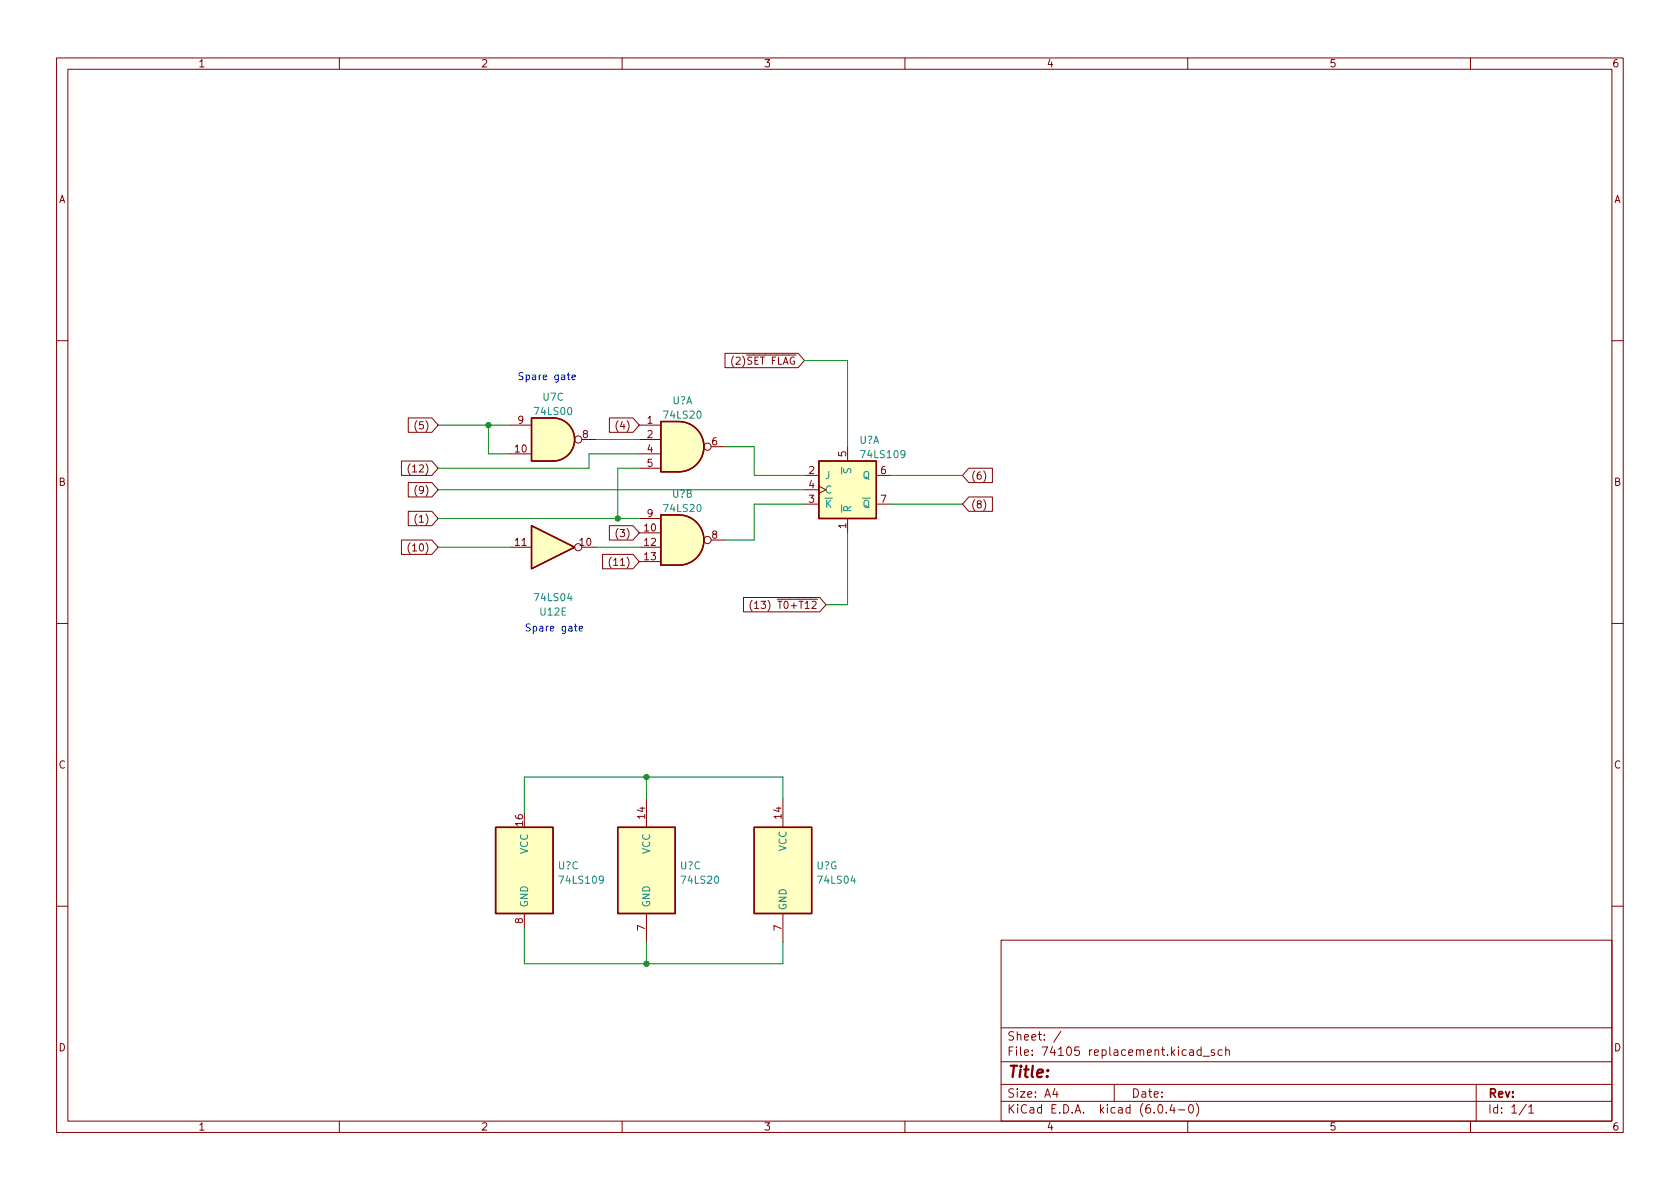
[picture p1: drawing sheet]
<svg xmlns="http://www.w3.org/2000/svg" width="297mm" height="210mm" viewBox="0 0 297 210" stroke-linecap="round" stroke-linejoin="round" font-family="sans-serif">
<g fill="none" stroke="#840000" stroke-width=".18">
<path d="M10 10.2h277v190.1h-277zM12 12.2h273v186.1h-273zM60 10.2v2M110 10.2v2M160 10.2v2M210 10.2v2M260 10.2v2M10 60.2h2M72.2 73.9h4.2l1.1 1.3-1.1 1.2h-4.2zM73.7 74.4a1.46 1.46 0 0 0 0 1.9M90.2 75.2h3.8M102.9 77.7h2.5"/>
<path d="M107.7 73.9h4.2l1.1 1.3-1.1 1.2h-4.2zM109.3 74.4a1.46 1.46 0 0 0 0 1.9M113 75.2h3.8M113 77.7h3.8M125.7 79h2.6M128.2 62.5h12.9l1.1 1.2-1.1 1.3h-12.9zM149.9 79v2.5M285 60.2h2M71 95.5h5.4l1.1 1.3-1.1 1.2h-5.4zM71 81.5h5.4l1.1 1.3-1.1 1.3h-5.4zM72.2 90.4h4.2l1.1 1.3-1.1 1.3h-4.2zM72.2 85.3h4.2l1.1 1.3-1.1 1.3h-4.2z"/>
<path d="M72.5 96a1.46 1.46 0 0 0 0 1.9M72.5 82a1.46 1.46 0 0 0 0 1.9M73.7 90.9a1.46 1.46 0 0 0 0 1.9M73.7 85.8a1.46 1.46 0 0 0 0 2M90.2 96.8h3.8M90.2 80.3h3.8M102.9 96.8h2.5M106.5 98h5.4l1.1 1.3-1.1 1.3h-5.4zM107.7 93h4.2l1.1 1.2-1.1 1.3h-4.2zM108.1 98.5a1.46 1.46 0 0 0 0 2M109.3 93.4a1.46 1.46 0 0 0 0 2M113 94.2h3.8"/>
<path d="M113 96.8h3.8M113 99.3h3.8M113 91.7h3.8M113 80.3h3.8M113 82.8h3.8M125.7 95.5h2.6M142.2 84.1h2.6M142.2 89.1h2.6M142.2 86.6h2.6M144.8 86l1.2 .6-1.2 .6M149.9 91.7v2.5M154.9 84.1h2.6"/>
<path d="M154.9 89.1h2.6M171.3 82.8h4.2v2.5h-4.2l-1.1-1.2zM171.3 87.9h4.2v2.5h-4.2l-1.1-1.3zM173.9 83.3a1.46 1.46 0 0 1 0 1.9M173.9 88.4a1.46 1.46 0 0 1 0 1.9M10 110.2h2M131.5 105.7h13.4l1.1 1.2-1.1 1.3h-13.4zM133 106.1a1.46 1.46 0 0 0 0 2M285 110.2h2M114.3 141.2v5.1M138.4 141.2v5.1M10 160.2h2"/>
<path d="M92.7 161.5v2.6M114.3 161.5v5.1M138.4 161.5v5.1M177 166.3h108v32h-108zM285 160.2h2M60 198.3v2M110 198.3v2M160 198.3v2M177 194.8h108M177 191.8h108M177 187.8h108M177 181.8h108"/>
<path d="M186.5 192.5l-.4 1h1M186.9 193v1M187.6 182.4l-1.3 1.9M197 191.8v3M204.9 195.4l.2-.1a.81 .81 0 0 1 .6 .7 .81 .81 0 0 1-.3 .8h-.2a.81 .81 0 0 1-.6-.6 .81 .81 0 0 1 .3-.8zM206.2 196.7v.1M207.2 195.3l-.3 1h.9M207.6 195.8v1M208.4 196.3h1.1M210 198.3v2M210.4 195.4l.1-.1a.81 .81 0 0 1 .6 .7 .81 .81 0 0 1-.3 .8h-.2a.81 .81 0 0 1-.5-.6 .81 .81 0 0 1 .3-.8zM210.4 185.7h.5l.1 .9"/>
<path d="M211 186l-.5 .1a.29 .29 0 0 0-.2 .2 .29 .29 0 0 0 .2 .3h.5M211.5 195.1a1.72 1.72 0 0 1 0 2.3M212.4 185.7l-.5-.1-.3 .3v.4l.2 .3h.6M212.4 185.1v1.5M212.7 186.8h1.2M214.7 185.7l-.3-.1-.3 .2 .1 .3 .5 .1v.4h-.6M216.1 185.7l-.5-.1-.2 .3v.4l.1 .3h.6M216.7 185.8l.2-.2 .4 .1 .1 .9M216.7 185.1v1.5M260 198.3v2M261 191.8v6.5M269.9 195.3l-1.3 1.9"/>
<path d="M270.3 195.8l.4-.5v1.5M270.3 196.8h.9"/>
<circle cx="102.2" cy="77.7" r=".63"/>
<circle cx="125.1" cy="79" r=".63"/>
<circle cx="102.2" cy="96.8" r=".63"/>
<circle cx="125.1" cy="95.5" r=".63"/>
</g>
<g fill="#ffffc2" stroke="#ffffc2" stroke-width=".18">
<path d="M120 91.1a4.4 4.4 0 0 1 4.5 4.4 4.4 4.4 0 0 1-4.5 4.4z"/>
<path d="M116.8 91.1h3.2v8.8h-3.2z"/>
<path d="M144.8 81.5h10.1v10.2h-10.1z"/>
<path d="M87.6 146.3h10.2v15.2h-10.2z"/>
<path d="M120 74.5a4.4 4.4 0 0 1 4.5 4.5 4.4 4.4 0 0 1-4.5 4.4z"/>
<path d="M116.8 74.5h3.2v8.9h-3.2z"/>
<path d="M109.2 146.3h10.2v15.2h-10.2z"/>
<path d="M133.3 146.3h10.2v15.2h-10.2z"/>
<path d="M97.8 73.9a3.8 3.8 0 0 1 3.8 3.8 3.8 3.8 0 0 1-3.8 3.8z"/>
<path d="M94 73.9h3.8v7.6h-3.8z"/>
<path d="M94 93l7.6 3.8-7.6 3.8z"/>
</g>
<path d="M94 73.9h3.8a3.8 3.8 0 0 1 3.8 3.8 3.8 3.8 0 0 1-3.8 3.8h-3.8zM116.8 74.5h3.2a4.4 4.4 0 0 1 4.5 4.5 4.4 4.4 0 0 1-4.5 4.4h-3.2zM94 93l7.6 3.8-7.6 3.8zM116.8 91.1h3.2a4.4 4.4 0 0 1 4.5 4.4 4.4 4.4 0 0 1-4.5 4.4h-3.2zM144.8 81.5h10.1v10.2h-10.1zM87.6 146.3h10.2v15.2h-10.2zM109.2 146.3h10.2v15.2h-10.2zM133.3 146.3h10.2v15.2h-10.2z" fill="none" stroke="#840000" stroke-width=".25"/>
<path d="M148.8 82.6v1.2M149.2 82.9v.4l.1 .2h.3l.3-.5 .3-.1 .2 .2v.5M149.8 90.3v-.6l-.2-.1h-.3l-.1 .7h1.2M150.4 89.6l-.6 .4" fill="none" stroke="#008484" stroke-width=".18"/>
<path d="M100.3 66.3h.5M100.5 65.9v1.1l.3 .1M101.1 66.7l.6-.1v-.2l-.4-.1-.2 .2 .1 .6h.5M101.6 110.8h.4M101.7 110.3v1.1l.3 .2M102.4 111.2l.6-.1-.1-.3h-.3l-.2 .1 .1 .6h.4" fill="none" stroke="#0000c2" stroke-width=".18"/>
<g fill="none" stroke="#008400" stroke-width=".18">
<path d="M77.5 75.2h12.7M86.4 75.2v5.1h3.8M105.4 77.7h7.6M128.3 79h5v5.1h8.9M142.2 63.7h7.7v15.3M77.5 91.7h35.5M77.5 96.8h12.7M77.5 86.6h64.7M105.4 96.8h7.6M113 80.3h-8.9v2.5h-26.6M113 82.8h-3.8v8.9M142.2 89.1h-8.9v6.4h-5"/>
<path d="M149.9 94.2v12.7h-3.9M157.5 89.1h12.7M157.5 84.1h12.7M114.3 137.4v3.8M138.4 141.2v-3.8h-45.7v6.4M92.7 164.1v6.3h45.7v-3.8M114.3 166.6v3.8"/>
</g>
<g fill="#008400" stroke="#008400" stroke-width=".18">
<circle cx="114.3" cy="137.4" r=".46"/>
<circle cx="114.3" cy="170.4" r=".46"/>
<circle cx="109.2" cy="91.7" r=".46"/>
<circle cx="86.4" cy="75.2" r=".46"/>
</g>
<text font-size="2.8" fill="#840000" x="178" y="190.6">Title:</text>
<g font-size="2.1" fill="#840000">
<text x="178" y="184">Sheet: /</text>
<text x="178" y="186.7">File: 74105 replacement.kicad_sch</text>
<text x="178" y="196.9">KiCad E.D.A. kicad (6.0.4-0)</text>
<text x="178" y="194.1">Size: A4</text>
<text x="200" y="194.1">Date:</text>
<text x="263" y="194.1">Rev:</text>
<text x="263" y="196.9">Id: 1/1</text>
</g>
<g font-size="1.8" fill="#840000">
<text x="35" y="11.9">1</text>
<text x="85" y="11.9">2</text>
<text x="135" y="11.9">3</text>
<text x="185" y="11.9">4</text>
<text x="235" y="11.9">5</text>
<text x="285" y="11.9">6</text>
<text x="10.3" y="35.9">A</text>
<text x="285.3" y="35.9">A</text>
<text x="128.5" y="64.5">(2)~{SET FLAG}</text>
<text x="73.9" y="75.9">(5)</text>
<text x="91.6" y="74.9">9</text>
<text x="103" y="77.5">8</text>
<text x="109.4" y="75.9">(4)</text>
<text x="114.4" y="74.9">1</text>
<text x="114.4" y="77.5">2</text>
<text x="72.9" y="83.5">(12)</text>
<text x="91.1" y="80">10</text>
<text x="114.4" y="80">4</text>
<text x="114.4" y="82.5">5</text>
<text x="125.9" y="78.7">6</text>
<text x="143" y="83.8">2</text>
<text x="149.6" y="80.8" transform="rotate(-90 149.6 80.8)">5</text>
<text x="155.7" y="83.8">6</text>
<text x="10.3" y="85.9">B</text>
<text x="73.9" y="87.3">(9)</text>
<text x="143" y="88.9">3</text>
<text x="143" y="86.4">4</text>
<text x="155.7" y="88.9">7</text>
<text x="171.6" y="84.8">(6)</text>
<text x="171.6" y="89.9">(8)</text>
<text x="285.3" y="85.9">B</text>
<text x="73.9" y="92.4">(1)</text>
<text x="109.4" y="95">(3)</text>
<text x="114" y="94">10</text>
<text x="114.4" y="91.4">9</text>
<text x="125.9" y="95.2">8</text>
<text x="149.6" y="93.5" transform="rotate(-90 149.6 93.5)">1</text>
<text x="72.9" y="97.5">(10)</text>
<text x="91.1" y="96.5">11</text>
<text x="102.5" y="96.5">10</text>
<text x="108.5" y="100">(11)</text>
<text x="114" y="96.5">12</text>
<text x="114" y="99.1">13</text>
<text x="133.5" y="107.7">(13) ~{T0+T12}</text>
<text x="10.3" y="135.9">C</text>
<text x="285.3" y="135.9">C</text>
<text x="92.5" y="146" transform="rotate(-90 92.5 146)">16</text>
<text x="114" y="144.7" transform="rotate(-90 114 144.7)">14</text>
<text x="138.2" y="144.7" transform="rotate(-90 138.2 144.7)">14</text>
<text x="92.5" y="163.3" transform="rotate(-90 92.5 163.3)">8</text>
<text x="114" y="164.6" transform="rotate(-90 114 164.6)">7</text>
<text x="138.2" y="164.6" transform="rotate(-90 138.2 164.6)">7</text>
<text x="10.3" y="185.9">D</text>
<text x="285.3" y="185.9">D</text>
<text x="35" y="199.9">1</text>
<text x="85" y="199.9">2</text>
<text x="135" y="199.9">3</text>
<text x="185" y="199.9">4</text>
<text x="235" y="199.9">5</text>
<text x="285" y="199.9">6</text>
</g>
<g font-size="1.8" fill="#0000c2">
<text x="91.4" y="67.2">Spare gate</text>
<text x="92.7" y="111.7">Spare gate</text>
</g>
<g font-size="1.8" fill="#008484">
<text x="96" y="70.8">U7C</text>
<text x="118.8" y="71.5">U?A</text>
<text x="94.7" y="73.4">74LS00</text>
<text x="117.6" y="74">74LS20</text>
<text x="151.9" y="78.5">U?A</text>
<text x="152.5" y="81">74LS109</text>
<text x="118.8" y="88">U?B</text>
<text x="145.8" y="84.7">J</text>
<text x="145.8" y="89.8">~{K}</text>
<text x="145.8" y="87.2">C</text>
<text x="151.2" y="89.8">~{Q}</text>
<text x="152.5" y="84.7">Q</text>
<text x="117.6" y="90.5">74LS20</text>
<text x="94.7" y="106.3">74LS04</text>
<text x="95.6" y="108.8">U12E</text>
<text x="93.3" y="151" transform="rotate(-90 93.3 151)">VCC</text>
<text x="98.7" y="153.7">U?C</text>
<text x="114.9" y="151" transform="rotate(-90 114.9 151)">VCC</text>
<text x="120.2" y="153.7">U?C</text>
<text x="139.1" y="150.5" transform="rotate(-90 139.1 150.5)">VCC</text>
<text x="144.3" y="153.7">U?G</text>
<text x="93.3" y="160.5" transform="rotate(-90 93.3 160.5)">GND</text>
<text x="99.2" y="156.3">74LS109</text>
<text x="114.9" y="160.5" transform="rotate(-90 114.9 160.5)">GND</text>
<text x="120.7" y="156.3">74LS20</text>
<text x="139.1" y="161" transform="rotate(-90 139.1 161)">GND</text>
<text x="144.8" y="156.3">74LS04</text>
</g>
</svg>
